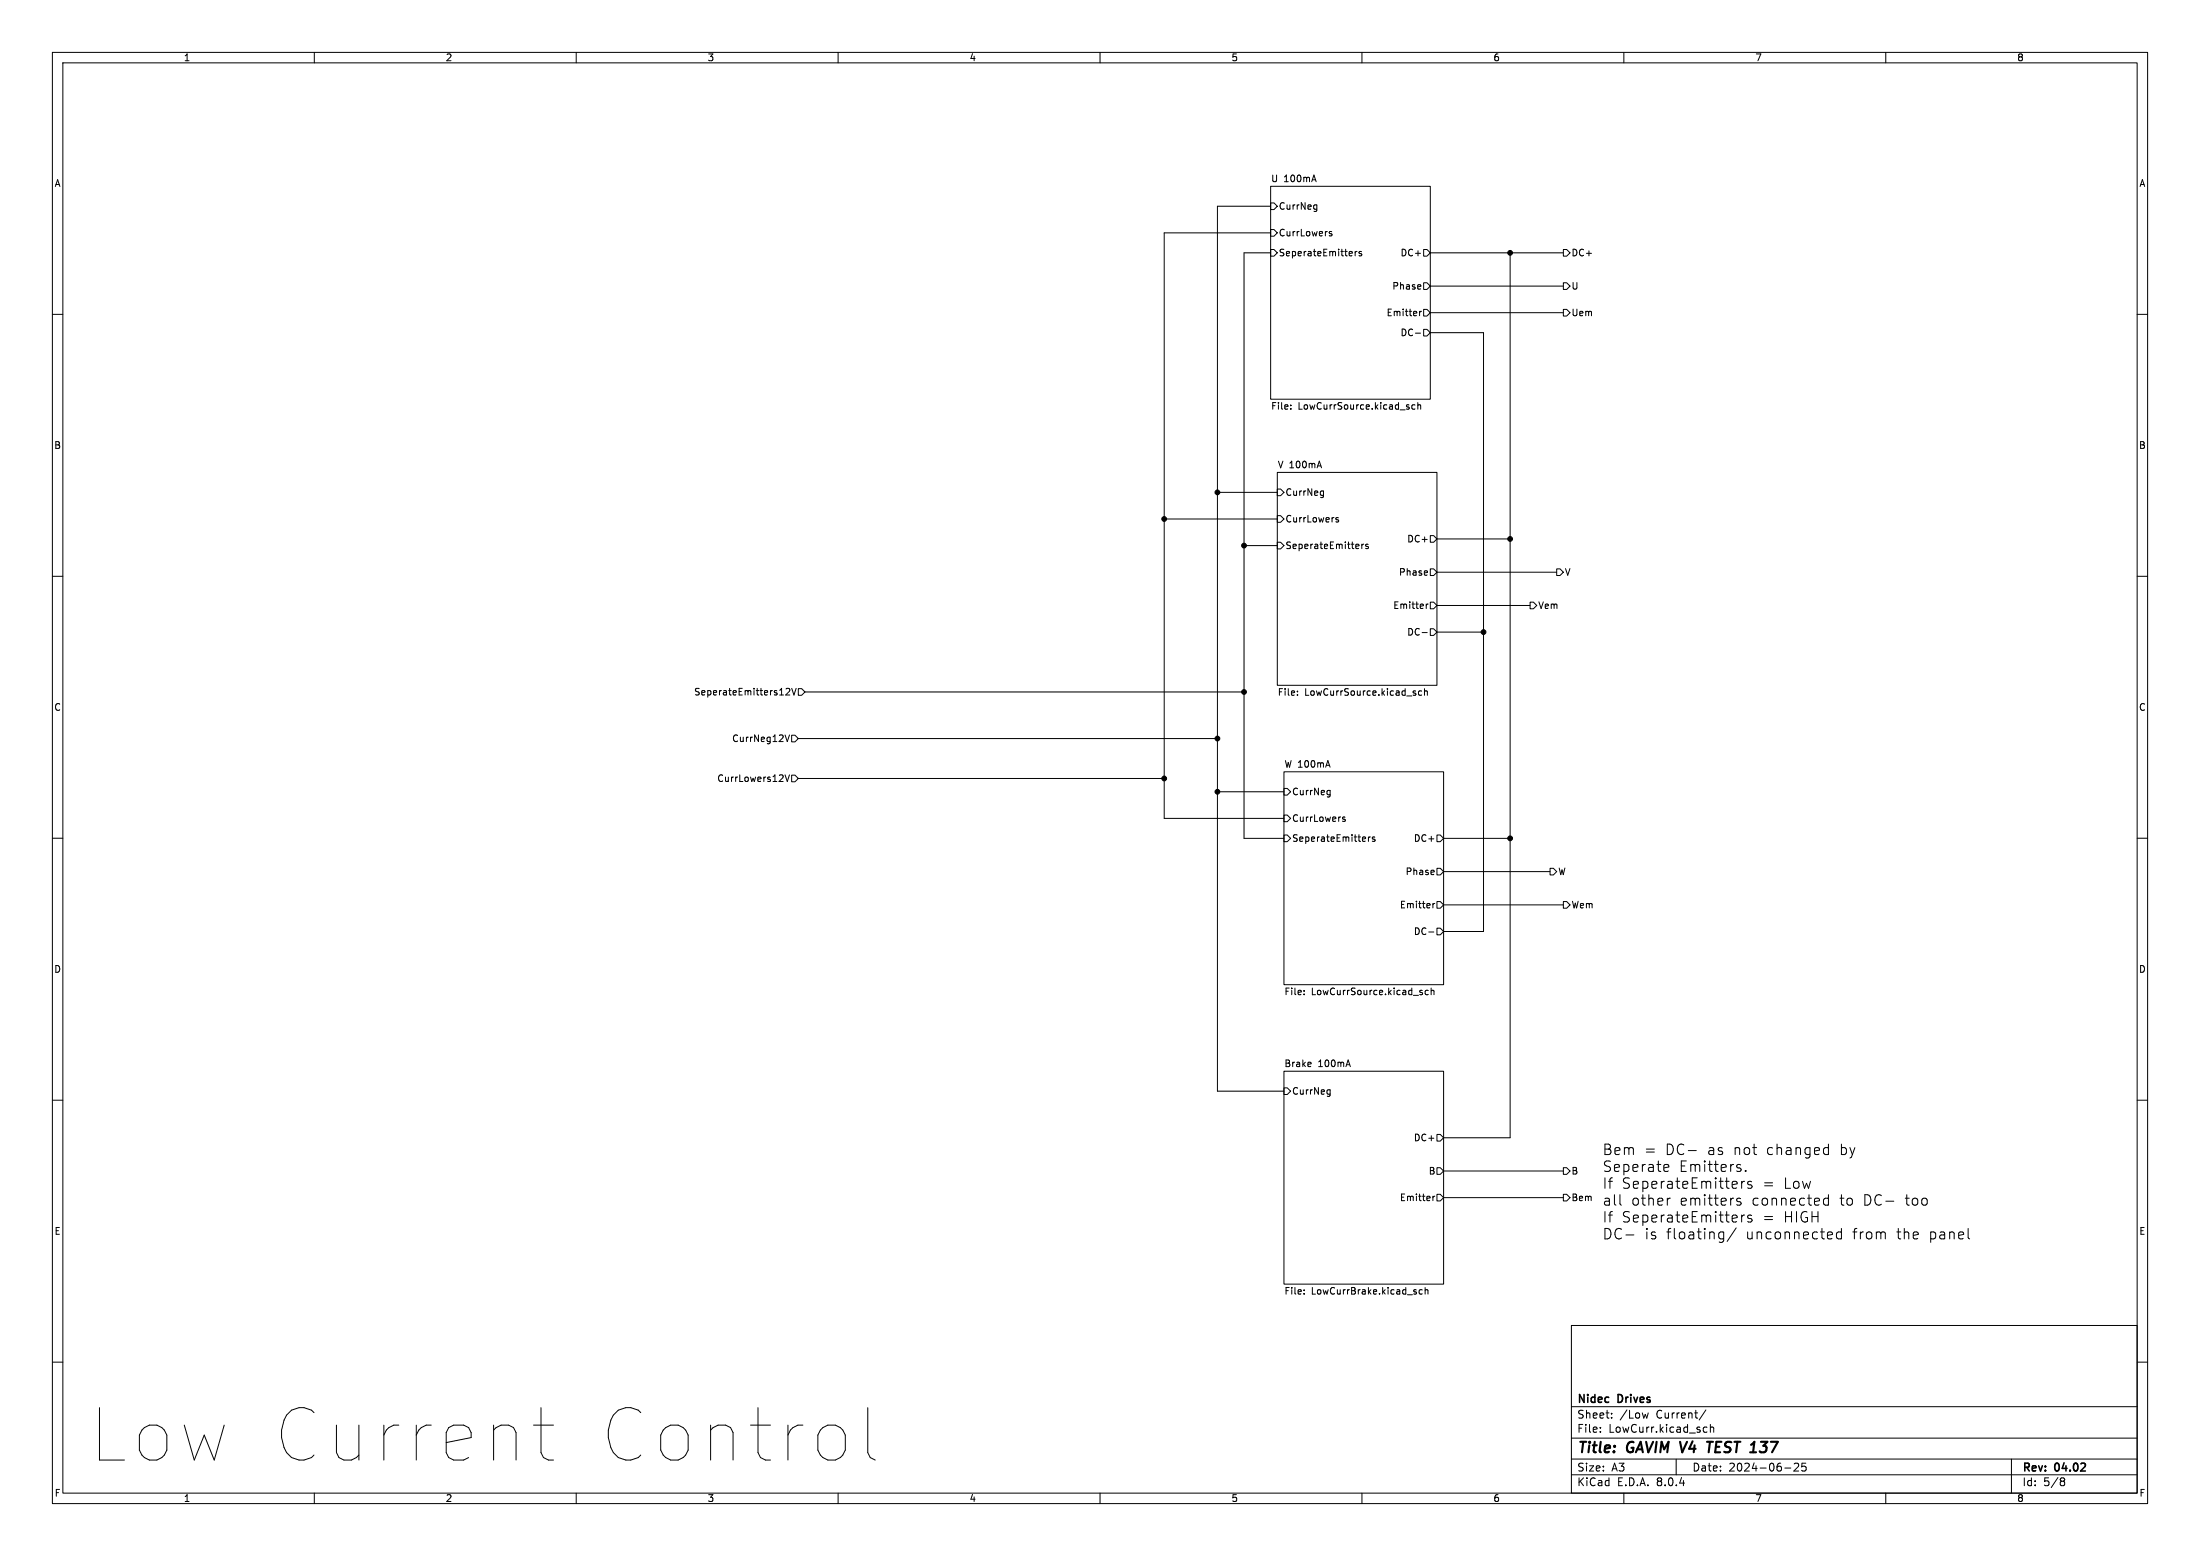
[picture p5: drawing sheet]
<svg xmlns="http://www.w3.org/2000/svg" width="420mm" height="297mm" viewBox="0 0 420 297" stroke-linecap="round" stroke-linejoin="round" font-family="sans-serif">
<g fill="none" stroke="#000" stroke-width=".19">
<path d="M10 10h400v277h-400zM12 12h396v273h-396zM60 10v2M110 10v2M160 10v2M210 10v2M260 10v2M310 10v2M360 10v2M242.6 35.6h30.4v40.6h-30.4zM242.6 38.7h.6l.6 .7-.6 .6h-.6zM242.6 39.4h-10.2v168.9h12.7"/>
<path d="M251 39.1l.4 .1M251.4 39.1v1l-.3 .3M251.4 39.9h-.4M10 60h2M242.6 43.8h.6l.6 .7-.6 .6h-.6zM242.6 47.6h.6l.6 .7-.6 .6h-.6zM242.6 44.5h-20.4v111.7h22.9M242.6 48.3h-5.1v111.7h7.6M254.2 44.2h-.3l-.2 .2 .1 .1 .4 .2v.3h-.5M258.7 48v.8M259.1 48l-.4 .2M259.9 48.1l-.3-.1-.2 .2 .1 .2 .4 .1v.3h-.5"/>
<path d="M271 59.4v.9M271.4 59.4l-.4 .3M271.8 54h.6l.6 .6-.6 .6h-.6zM271.8 47.6h.6l.6 .7-.6 .6h-.6zM271.8 59.1h.6l.6 .6-.6 .6h-.6zM273 48.3h25.4M273 59.7h25.4M273 54.6h25.4M288.3 48.3v168.9h-12.7M298.4 59.1h.7l.6 .6-.6 .6h-.7zM298.4 47.6h.7l.6 .7-.6 .6h-.7zM298.4 54h.7l.6 .6-.6 .6h-.7z"/>
<path d="M408 60h2M246.4 78v.1M246.4 77.3v.1M268.9 77.7l.1 .2-.1 .2M268.9 77.3h.1M270.1 77.3h-.3l-.3 .2 .1 .5h.5M270.2 63.6h1M270.7 77.4l.2-.1h.3v.8M270.7 76.8v1.3M271.8 62.9h.6l.6 .6-.6 .6h-.6zM273 63.5h10.2v114.3h-7.6M222.2 99.1h21.6"/>
<path d="M232.4 94h11.4M243.8 90.2h30.5v40.6h-30.5zM243.8 93.3h.7l.6 .7-.6 .6h-.7zM243.8 98.4h.7l.6 .7-.6 .6h-.7zM252.3 93.7l.4 .1M252.7 93.7v1l-.3 .3M252.7 94.5l-.4 .1M255.5 98.9l-.3-.1-.2 .2 .1 .2 .4 .1v.3h-.5M10 110h2M237.5 104.1h6.3M243.8 103.5h.7l.6 .6-.6 .7h-.7zM260 103.9v.8"/>
<path d="M260.3 103.9l-.3 .2M261.2 103.9h-.3l-.2 .2 .1 .1 .4 .2v.3h-.5M272.3 115.3v.8M272.6 115.3l-.3 .2M273 108.6h.7l.6 .6-.6 .7h-.7zM273 102.2h.7l.6 .7-.6 .6h-.7zM273 114.9h.7l.6 .7-.6 .6h-.7zM274.3 109.2h22.9M274.3 115.6h17.8M274.3 102.9h14M292.1 114.9h.6l.7 .7-.7 .6h-.6zM297.2 108.6h.6l.6 .6-.6 .7h-.6z"/>
<path d="M408 110h2M150.1 131.5l.4-.1 .3 .4-.8 .9h.8M151.1 131.4l.5 1.3 .4-1.3M152.4 131.4h.6l.7 .7-.7 .6h-.6zM153.7 132.1h83.8M247.7 132.6v.1M247.7 131.9v.2M270.1 132.3l.2 .2-.2 .2M270.1 131.9h.1M271.4 131.9h-.4l-.2 .2 .1 .6h.5M271.5 120.7h1M271.9 132l.2-.1h.3l.1 .8"/>
<path d="M271.9 131.4v1.3M273 120h.7l.6 .7-.6 .6h-.7zM274.3 120.7h8.9M10 160h2M149.9 147.9l.4 1.3 .4-1.3M149.9 140.3l.4 1.2 .4-1.2M151.1 148h.7l.6 .6-.6 .6h-.7zM151.1 140.3h.7l.6 .7-.6 .6h-.7zM152.4 148.6h69.8M152.4 141h80M232.4 151.1h12.7M245.1 147.3h30.5v40.7h-30.5z"/>
<path d="M245.1 150.5h.6l.7 .6-.7 .7h-.6zM245.1 155.6h.6l.7 .6-.7 .6h-.6zM245.1 159.4h.6l.7 .6-.7 .7h-.6zM253.6 150.9h.3M253.9 150.9v1l-.2 .2M253.9 151.6l-.3 .1M256.8 156l-.3-.1-.2 .2v.2l.5 .1v.3h-.5M261.2 159.8v.8M261.6 159.8l-.4 .2M262.5 159.8h-.3l-.2 .1v.2l.5 .1v.3h-.5M274.3 159.4h.7l.6 .6-.6 .7h-.7zM408 160h2"/>
<path d="M272.8 177.9h.9M273.5 172.5v.8M273.9 172.5l-.4 .2M274.3 165.7h.7l.6 .7-.6 .6h-.7zM274.3 172.1h.7l.6 .6-.6 .7h-.7zM274.3 177.2h.7l.6 .6-.6 .6h-.7zM275.6 172.7h22.8M275.6 160h12.7M275.6 166.4h20.3M295.9 165.7h.6l.7 .7-.7 .6h-.6zM298.4 172.1h.7l.6 .6-.6 .7h-.7zM249 189.1v.1"/>
<path d="M249 189.7v.2M271.4 189.4l.2 .2-.2 .3M271.4 189l.1 .1M272.7 189.1l-.4-.1-.2 .3 .1 .5h.5M273.2 189.1l.2-.1 .3 .1 .1 .8M273.2 188.6v1.3M10 210h2M245.1 204.5h30.5v40.6h-30.5zM245.1 207.6h.6l.7 .7-.7 .6h-.6zM250.2 202.8l.1 .3-.6 .1M253.6 208l.3 .1M253.9 208v1l-.2 .3"/>
<path d="M253.9 208.8l-.3 .1M274.3 216.5h.7l.6 .7-.6 .6h-.7zM322.3 219.6h1.5M348.5 219l.6 .1M349.1 218.4v2M408 210h2M273.5 228.3v.9M273.9 228.3l-.4 .3M274.3 222.9h.7l.6 .6-.6 .7h-.7zM274.3 228h.7l.6 .6-.6 .6h-.7zM275.6 228.6h22.8M275.6 223.5h22.8"/>
<path d="M298.4 222.9h.7l.6 .6-.6 .7h-.7zM298.4 228h.7l.6 .6-.6 .6h-.7zM309.3 229.9l.2 .1M310.4 235.7h1.5M317.9 222.3l.6 .1 .1 .3-1 .2M318.5 223.5l-.6 .1M318.9 228.7l-.4 .1M328.5 235.1l.6 .1M329.1 235.1v1.7l-.4 .3M329.1 236.4l-.6 .1M331.4 234.4l-1.7 2.6M332.1 222.9l.3 .3-.1 .3-.2 .1"/>
<path d="M332.1 222.3l.2 .1M332.3 228.8l-.5-.1-.3 .3 .1 .3 .7 .2v.4h-.8M332.5 225.5v1.3M332.5 231.9v1.4M333.1 225.5l-.4 .1-.2 .3M333.1 231.9l-.4 .1-.2 .3M333.3 223.4v.2M333.3 223.4l-.1 .1 .1 .1M334.4 225.6l-.5-.1-.3 .3 .1 .3 .7 .1v.5h-.8M334.4 232l-.5-.1-.3 .3 .1 .3 .7 .2v.5h-.8M349.1 228v2M349.1 220.3l-.6 .1"/>
<path d="M349.1 228.8l-.6-.1-.4 .4v.6l.2 .2h.8M351.5 235.2l-.5-.1-.4 .4v.6l.2 .3h.7M351.5 234.5v2M360 229.3h1.5M375.8 236.4l.2 .1M10 260h2M249 246.9v.1M249 246.2v.2M271.5 246.2h-.3l-.3 .2 .1 .6h.5M272.1 246.3l.1-.1h.3l.1 .8M272.1 245.7v1.3M300 253h108v32h-108z"/>
<path d="M408 260h2M101.8 272h3.9M103.3 268.7v8.6l.5 .9 .9 .5h1M159.5 272l.9 .5 .5 .5 .5 .9v2.9l-.5 .9-.5 .5-.9 .5M165.7 268.7v8.6l.4 .9 1 .5M300 278.5h108M300 274.5h108M300 268.5h108M305.5 273.2v.2M305.5 272.5v.1M307.7 270.5v.2M307.7 269.8v.1"/>
<path d="M314.7 269.7l-.3 1-.3-.7M320 278.5v3M325.3 273.3h.6M325.3 272.5h.6M325.7 269.1l-1.3 1.9M326.5 272.5l.2-.1 .4 .1 .1 .9M326.5 271.9v1.5M342.5 279.4l.6-.1 .2 .1 .1 .3-1 1.1h1M344.7 279.3h-.7l-.1 .7 .3-.1h.5l.1 .2-.1 .5-.2 .2-.6-.2M384 278.5v6.5M60 285v2M110 285v2"/>
<path d="M160 285v2M210 285v2M260 285v2M300 281.5h108M310 285v2M340.7 280.2h1.2M360 285v2M393.6 282.1h.3l.3 .3-.3 .3M393.6 282.7h.3M393.9 282.7l.2 .2 .1 .4-.3 .3h-.3"/>
</g>
<path d="M325.9 275.2h1.1M326.4 275.2l-.2 2" fill="none" stroke="#000" stroke-width=".4"/>
<g fill="#000" stroke="#000" stroke-width=".19">
<circle cx="288.3" cy="48.3" r=".46"/>
<circle cx="222.2" cy="99.1" r=".46"/>
<circle cx="232.4" cy="94" r=".46"/>
<circle cx="237.5" cy="104.1" r=".46"/>
<circle cx="288.3" cy="102.9" r=".46"/>
<circle cx="237.5" cy="132.1" r=".46"/>
<circle cx="283.2" cy="120.7" r=".46"/>
<circle cx="222.2" cy="148.6" r=".46"/>
<circle cx="232.4" cy="141" r=".46"/>
<circle cx="232.4" cy="151.1" r=".46"/>
<circle cx="288.3" cy="160" r=".46"/>
</g>
<g font-size="13.9">
<text x="16.5" y="279.3">Low Current</text>
<text x="111" y="279.3">Control</text>
</g>
<g font-size="2.8">
<text x="305.8" y="220.6">Bem</text>
<text x="313.8" y="220.6">=</text>
<text x="317.8" y="220.6">DC-</text>
<text x="325.9" y="220.6">as</text>
<text x="330.9" y="220.6">not</text>
<text x="337.2" y="220.6">changed</text>
<text x="351.3" y="220.6">by</text>
<text x="305.8" y="223.9">Seperate</text>
<text x="305.8" y="227.1">If</text>
<text x="309.5" y="227.1">SeperateEmitters</text>
<text x="320.4" y="223.9">Emitters.</text>
<text x="336.4" y="227.1">=</text>
<text x="340.5" y="227.1">Low</text>
<text x="305.8" y="230.3">all</text>
<text x="305.8" y="233.5">If</text>
<text x="309.5" y="233.5">SeperateEmitters</text>
<text x="311.3" y="230.3">other</text>
<text x="320.6" y="230.3">emitters</text>
<text x="334.4" y="230.3">connected</text>
<text x="336.4" y="233.5">=</text>
<text x="340.5" y="233.5">HIGH</text>
<text x="351.2" y="230.3">to</text>
<text x="355.7" y="230.3">DC-</text>
<text x="363.8" y="230.3">too</text>
<text x="305.8" y="236.7">DC-</text>
<text x="313.9" y="236.7">is</text>
<text x="318" y="236.7">floating/</text>
<text x="333.2" y="236.7">unconnected</text>
<text x="353.7" y="236.7">from</text>
<text x="362.1" y="236.7">the</text>
<text x="368.4" y="236.7">panel</text>
<text x="301" y="277.9">Title:</text>
<text x="310.6" y="277.9">GAVIM V4</text>
<text x="327.6" y="277.9">TEST 137</text>
</g>
<g font-size="2.1">
<text x="301" y="268.2">Nidec</text>
<text x="308.9" y="268.2">Drives</text>
<text x="301" y="273.7">File:</text>
<text x="301" y="271">Sheet:</text>
<text x="307.1" y="273.7">LowCurr.kicad_sch</text>
<text x="309.2" y="271">/Low</text>
<text x="316.2" y="271">Current/</text>
<text x="301" y="281.1">Size:</text>
<text x="307.6" y="281.1">A3</text>
<text x="323" y="281.1">Date:</text>
<text x="330" y="281.1">2024-06-25</text>
<text x="386" y="281.3">Rev:</text>
<text x="392.4" y="281.3">04.02</text>
<text x="301" y="283.9">KiCad</text>
<text x="308.7" y="283.9">E.D.A.</text>
<text x="316.3" y="283.9">8.0.4</text>
<text x="386" y="283.9">Id:</text>
<text x="390.1" y="283.9">5/8</text>
</g>
<g font-size="1.8">
<text x="35" y="11.9">1</text>
<text x="85" y="11.9">2</text>
<text x="135" y="11.9">3</text>
<text x="185" y="11.9">4</text>
<text x="235" y="11.9">5</text>
<text x="285" y="11.9">6</text>
<text x="335" y="11.9">7</text>
<text x="385" y="11.9">8</text>
<text x="10.3" y="35.9">A</text>
<text x="242.6" y="34.8">U 100mA</text>
<text x="408.3" y="35.9">A</text>
<text x="244" y="40.2">CurrNeg</text>
<text x="244" y="45.3">CurrLowers</text>
<text x="244" y="49.1">SeperateEmitters</text>
<text x="267.3" y="49.1">DC+</text>
<text x="299.9" y="49.1">DC+</text>
<text x="265.7" y="55.5">Phase</text>
<text x="299.9" y="55.5">U</text>
<text x="264.6" y="60.6">Emitter</text>
<text x="267.3" y="64.4">DC-</text>
<text x="299.9" y="60.6">Uem</text>
<text x="242.6" y="78.5">File:</text>
<text x="247.8" y="78.5">LowCurrSource.kicad_sch</text>
<text x="10.3" y="85.9">B</text>
<text x="243.8" y="89.5">V 100mA</text>
<text x="408.2" y="85.9">B</text>
<text x="245.3" y="94.8">CurrNeg</text>
<text x="245.3" y="99.9">CurrLowers</text>
<text x="245.3" y="105">SeperateEmitters</text>
<text x="268.5" y="103.7">DC+</text>
<text x="267" y="110.1">Phase</text>
<text x="298.6" y="110.1">V</text>
<text x="265.9" y="116.4">Emitter</text>
<text x="293.6" y="116.4">Vem</text>
<text x="268.5" y="121.5">DC-</text>
<text x="10.3" y="135.9">C</text>
<text x="132.4" y="132.9">SeperateEmitters12V</text>
<text x="243.8" y="133.1">File:</text>
<text x="249.1" y="133.1">LowCurrSource.kicad_sch</text>
<text x="408.2" y="135.9">C</text>
<text x="139.7" y="141.8">CurrNeg12V</text>
<text x="136.8" y="149.5">CurrLowers12V</text>
<text x="245.1" y="146.6">W 100mA</text>
<text x="246.6" y="152">CurrNeg</text>
<text x="246.6" y="157.1">CurrLowers</text>
<text x="246.6" y="160.9">SeperateEmitters</text>
<text x="269.8" y="160.9">DC+</text>
<text x="268.2" y="167.2">Phase</text>
<text x="297.4" y="167.2">W</text>
<text x="267.2" y="173.6">Emitter</text>
<text x="299.9" y="173.6">Wem</text>
<text x="269.8" y="178.7">DC-</text>
<text x="10.3" y="185.9">D</text>
<text x="408.2" y="185.9">D</text>
<text x="245.1" y="190.3">File:</text>
<text x="250.3" y="190.3">LowCurrSource.kicad_sch</text>
<text x="245.1" y="203.8">Brake</text>
<text x="251.6" y="203.8">100mA</text>
<text x="246.6" y="209.1">CurrNeg</text>
<text x="269.8" y="218">DC+</text>
<text x="272.7" y="224.4">B</text>
<text x="299.9" y="224.4">B</text>
<text x="267.2" y="229.5">Emitter</text>
<text x="299.9" y="229.5">Bem</text>
<text x="10.3" y="235.9">E</text>
<text x="408.3" y="235.9">E</text>
<text x="245.1" y="247.4">File:</text>
<text x="250.3" y="247.4">LowCurrBrake.kicad_sch</text>
<text x="10.3" y="285.9">F</text>
<text x="35" y="286.9">1</text>
<text x="85" y="286.9">2</text>
<text x="135" y="286.9">3</text>
<text x="185" y="286.9">4</text>
<text x="235" y="286.9">5</text>
<text x="285" y="286.9">6</text>
<text x="335" y="286.9">7</text>
<text x="385" y="286.9">8</text>
<text x="408.3" y="285.9">F</text>
</g>
</svg>
